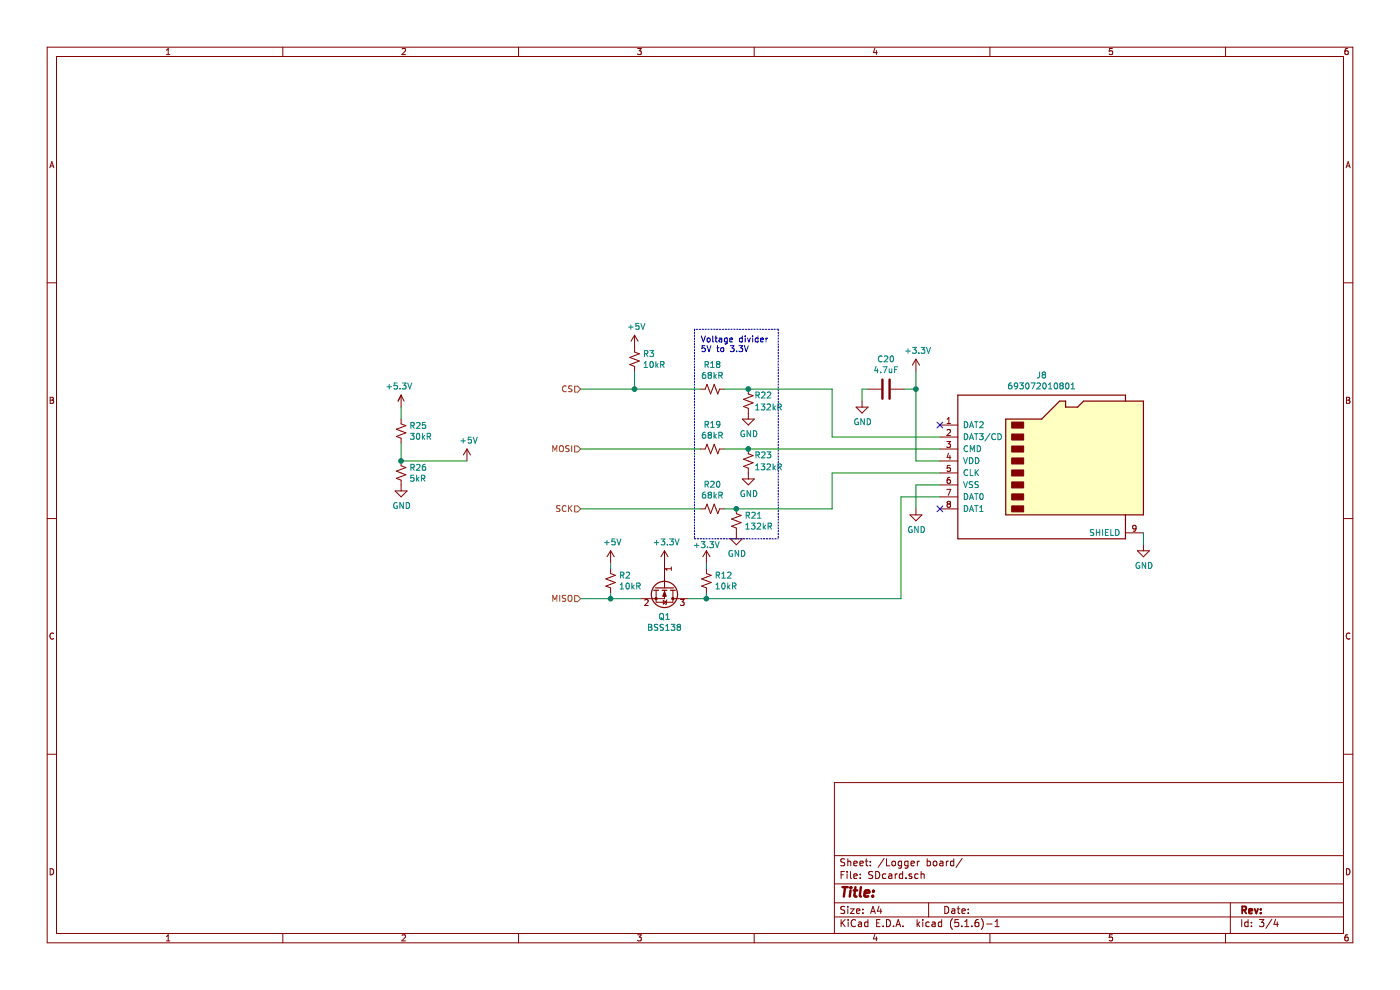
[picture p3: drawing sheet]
EESchema Schematic File Version 4
EELAYER 30 0
EELAYER END
$Descr A4 11693 8268
encoding utf-8
Sheet 3 4
Title ""
Date ""
Rev ""
Comp ""
Comment1 ""
Comment2 ""
Comment3 ""
Comment4 ""
$EndDescr
$Comp
L Connector:Micro_SD_Card J3
U 1 1
P 8750 3850
AR Path="/5B9D8C66/5B9D7E5B" Ref="J3"  Part="1" 
AR Path="/5B9D7D87/5B9D7E5B" Ref="J2"  Part="1" 
AR Path="/60A2C79F/5B9D7D87/5B9D7E5B" Ref="J9"  Part="1" 
AR Path="/60A2C79F/5B9D7E5B" Ref="J8"  Part="1" 
F 0 "J8" H 8700 4567 50  0000 C CNN
F 1 "693072010801" H 8700 4476 50  0000 C CNN
F 2 "Payload2020_custom:microSD_Molex_WM6698CT-ND" H 9900 4150 50  0001 C CNN
F 3 "http://katalog.we-online.de/em/datasheet/693072010801.pdf" H 8750 3850 50  0001 C CNN
	1    8750 3850
	1    0    0    -1  
$EndComp
NoConn ~ 7850 3550
NoConn ~ 7850 4250
$Comp
L power:+3.3V #PWR020
U 1 1
P 7650 3100
AR Path="/5B9D8C66/5B9D7FBA" Ref="#PWR020"  Part="1" 
AR Path="/5B9D7D87/5B9D7FBA" Ref="#PWR017"  Part="1" 
AR Path="/60A2C79F/5B9D7D87/5B9D7FBA" Ref="#PWR074"  Part="1" 
AR Path="/60A2C79F/5B9D7FBA" Ref="#PWR057"  Part="1" 
F 0 "#PWR057" H 7650 2950 50  0001 C CNN
F 1 "+3.3V" H 7665 3273 50  0000 C CNN
F 2 "" H 7650 3100 50  0001 C CNN
F 3 "" H 7650 3100 50  0001 C CNN
	1    7650 3100
	1    0    0    -1  
$EndComp
Wire Wire Line
	7850 3850 7650 3850
Wire Wire Line
	7650 3850 7650 3250
$Comp
L Device:C C7
U 1 1
P 7400 3250
AR Path="/5B9D8C66/5B9D8023" Ref="C7"  Part="1" 
AR Path="/5B9D7D87/5B9D8023" Ref="C6"  Part="1" 
AR Path="/60A2C79F/5B9D7D87/5B9D8023" Ref="C26"  Part="1" 
AR Path="/60A2C79F/5B9D8023" Ref="C20"  Part="1" 
F 0 "C20" V 7148 3250 50  0000 C CNN
F 1 "4.7uF" V 7239 3250 50  0000 C CNN
F 2 "Capacitor_SMD:C_0805_2012Metric_Pad1.18x1.45mm_HandSolder" H 7438 3100 50  0001 C CNN
F 3 "~" H 7400 3250 50  0001 C CNN
	1    7400 3250
	0    1    1    0   
$EndComp
$Comp
L power:GND #PWR021
U 1 1
P 7200 3350
AR Path="/5B9D8C66/5B9D80DC" Ref="#PWR021"  Part="1" 
AR Path="/5B9D7D87/5B9D80DC" Ref="#PWR018"  Part="1" 
AR Path="/60A2C79F/5B9D7D87/5B9D80DC" Ref="#PWR073"  Part="1" 
AR Path="/60A2C79F/5B9D80DC" Ref="#PWR056"  Part="1" 
F 0 "#PWR056" H 7200 3100 50  0001 C CNN
F 1 "GND" H 7205 3177 50  0000 C CNN
F 2 "" H 7200 3350 50  0001 C CNN
F 3 "" H 7200 3350 50  0001 C CNN
	1    7200 3350
	1    0    0    -1  
$EndComp
Wire Wire Line
	7200 3350 7200 3250
Wire Wire Line
	7200 3250 7250 3250
Wire Wire Line
	7550 3250 7650 3250
Connection ~ 7650 3250
Wire Wire Line
	7650 3250 7650 3100
$Comp
L power:GND #PWR022
U 1 1
P 7650 4250
AR Path="/5B9D8C66/5B9D81F6" Ref="#PWR022"  Part="1" 
AR Path="/5B9D7D87/5B9D81F6" Ref="#PWR019"  Part="1" 
AR Path="/60A2C79F/5B9D7D87/5B9D81F6" Ref="#PWR075"  Part="1" 
AR Path="/60A2C79F/5B9D81F6" Ref="#PWR058"  Part="1" 
F 0 "#PWR058" H 7650 4000 50  0001 C CNN
F 1 "GND" H 7655 4077 50  0000 C CNN
F 2 "" H 7650 4250 50  0001 C CNN
F 3 "" H 7650 4250 50  0001 C CNN
	1    7650 4250
	1    0    0    -1  
$EndComp
Wire Wire Line
	7650 4250 7650 4050
Wire Wire Line
	7650 4050 7850 4050
$Comp
L power:+3.3V #PWR034
U 1 1
P 5900 4700
AR Path="/5B9D8C66/5BD90633" Ref="#PWR034"  Part="1" 
AR Path="/5B9D7D87/5BD90633" Ref="#PWR033"  Part="1" 
AR Path="/60A2C79F/5B9D7D87/5BD90633" Ref="#PWR072"  Part="1" 
AR Path="/60A2C79F/5BD90633" Ref="#PWR055"  Part="1" 
F 0 "#PWR055" H 5900 4550 50  0001 C CNN
F 1 "+3.3V" H 5900 4850 50  0000 C CNN
F 2 "" H 5900 4700 50  0001 C CNN
F 3 "" H 5900 4700 50  0001 C CNN
	1    5900 4700
	1    0    0    -1  
$EndComp
$Comp
L Device:R_Small_US R12
U 1 1
P 5900 4850
F 0 "R12" H 5968 4896 50  0000 L CNN
F 1 "10kR" H 5968 4805 50  0000 L CNN
F 2 "Resistor_SMD:R_0805_2012Metric_Pad1.20x1.40mm_HandSolder" H 5900 4850 50  0001 C CNN
F 3 "~" H 5900 4850 50  0001 C CNN
	1    5900 4850
	1    0    0    -1  
$EndComp
Wire Wire Line
	5900 4700 5900 4750
Wire Wire Line
	7850 4150 7525 4150
Wire Wire Line
	7525 4150 7525 5000
$Comp
L Device:R_Small_US R21
U 1 1
P 6150 4350
F 0 "R21" H 6218 4396 50  0000 L CNN
F 1 "132kR" H 6218 4305 50  0000 L CNN
F 2 "Resistor_SMD:R_0805_2012Metric_Pad1.20x1.40mm_HandSolder" H 6150 4350 50  0001 C CNN
F 3 "~" H 6150 4350 50  0001 C CNN
	1    6150 4350
	1    0    0    -1  
$EndComp
$Comp
L power:GND #PWR060
U 1 1
P 6150 4450
F 0 "#PWR060" H 6150 4200 50  0001 C CNN
F 1 "GND" H 6155 4277 50  0000 C CNN
F 2 "" H 6150 4450 50  0001 C CNN
F 3 "" H 6150 4450 50  0001 C CNN
	1    6150 4450
	1    0    0    -1  
$EndComp
$Comp
L Device:R_Small_US R20
U 1 1
P 5950 4250
F 0 "R20" V 5745 4250 50  0000 C CNN
F 1 "68kR" V 5836 4250 50  0000 C CNN
F 2 "Resistor_SMD:R_0805_2012Metric_Pad1.20x1.40mm_HandSolder" H 5950 4250 50  0001 C CNN
F 3 "~" H 5950 4250 50  0001 C CNN
	1    5950 4250
	0    1    1    0   
$EndComp
$Comp
L Device:R_Small_US R19
U 1 1
P 5950 3750
F 0 "R19" V 5745 3750 50  0000 C CNN
F 1 "68kR" V 5836 3750 50  0000 C CNN
F 2 "Resistor_SMD:R_0805_2012Metric_Pad1.20x1.40mm_HandSolder" H 5950 3750 50  0001 C CNN
F 3 "~" H 5950 3750 50  0001 C CNN
	1    5950 3750
	0    1    1    0   
$EndComp
$Comp
L Device:R_Small_US R23
U 1 1
P 6250 3850
F 0 "R23" H 6300 3900 50  0000 L CNN
F 1 "132kR" H 6300 3800 50  0000 L CNN
F 2 "Resistor_SMD:R_0805_2012Metric_Pad1.20x1.40mm_HandSolder" H 6250 3850 50  0001 C CNN
F 3 "~" H 6250 3850 50  0001 C CNN
	1    6250 3850
	1    0    0    -1  
$EndComp
$Comp
L power:GND #PWR062
U 1 1
P 6250 3950
F 0 "#PWR062" H 6250 3700 50  0001 C CNN
F 1 "GND" H 6255 3777 50  0000 C CNN
F 2 "" H 6250 3950 50  0001 C CNN
F 3 "" H 6250 3950 50  0001 C CNN
	1    6250 3950
	1    0    0    -1  
$EndComp
$Comp
L Device:R_Small_US R18
U 1 1
P 5950 3250
F 0 "R18" V 5745 3250 50  0000 C CNN
F 1 "68kR" V 5836 3250 50  0000 C CNN
F 2 "Resistor_SMD:R_0805_2012Metric_Pad1.15x1.40mm_HandSolder" H 5950 3250 50  0001 C CNN
F 3 "~" H 5950 3250 50  0001 C CNN
	1    5950 3250
	0    1    1    0   
$EndComp
$Comp
L Device:R_Small_US R22
U 1 1
P 6250 3350
F 0 "R22" H 6300 3400 50  0000 L CNN
F 1 "132kR" H 6300 3300 50  0000 L CNN
F 2 "Resistor_SMD:R_0805_2012Metric_Pad1.15x1.40mm_HandSolder" H 6250 3350 50  0001 C CNN
F 3 "~" H 6250 3350 50  0001 C CNN
	1    6250 3350
	1    0    0    -1  
$EndComp
$Comp
L power:GND #PWR061
U 1 1
P 6250 3450
F 0 "#PWR061" H 6250 3200 50  0001 C CNN
F 1 "GND" H 6255 3277 50  0000 C CNN
F 2 "" H 6250 3450 50  0001 C CNN
F 3 "" H 6250 3450 50  0001 C CNN
	1    6250 3450
	1    0    0    -1  
$EndComp
$Comp
L Device:R_Small_US R3
U 1 1
P 5300 3000
F 0 "R3" H 5368 3046 50  0000 L CNN
F 1 "10kR" H 5368 2955 50  0000 L CNN
F 2 "Resistor_SMD:R_0805_2012Metric_Pad1.15x1.40mm_HandSolder" H 5300 3000 50  0001 C CNN
F 3 "~" H 5300 3000 50  0001 C CNN
	1    5300 3000
	1    0    0    -1  
$EndComp
Wire Wire Line
	6950 3950 7850 3950
Wire Wire Line
	6950 3950 6950 4250
Wire Wire Line
	6050 4250 6150 4250
Connection ~ 6150 4250
Wire Wire Line
	6150 4250 6950 4250
Wire Wire Line
	5850 4250 4850 4250
Wire Wire Line
	4850 3750 5850 3750
Wire Wire Line
	6050 3750 6250 3750
Connection ~ 6250 3750
Wire Wire Line
	6250 3750 7850 3750
Wire Wire Line
	7850 3650 6950 3650
Wire Wire Line
	6950 3650 6950 3250
Wire Wire Line
	6050 3250 6250 3250
Connection ~ 6250 3250
Wire Wire Line
	5850 3250 5300 3250
Text HLabel 4850 3250 0    50   Input ~ 0
CS
Text HLabel 4850 4250 0    50   Input ~ 0
SCK
Text HLabel 4850 3750 0    50   Input ~ 0
MOSI
Text HLabel 4850 5000 0    50   Input ~ 0
MISO
Wire Wire Line
	4850 5000 5100 5000
Wire Wire Line
	5300 3100 5300 3250
$Comp
L Device:Q_NMOS_GSD Q1
U 1 1
P 5550 4900
F 0 "Q1" V 5799 4900 50  0000 C CNN
F 1 "BSS138" V 5890 4900 50  0000 C CNN
F 2 "Package_TO_SOT_SMD:SOT-23" H 5750 5000 50  0001 C CNN
F 3 "~" H 5550 4900 50  0001 C CNN
	1    5550 4900
	0    1    1    0   
$EndComp
$Comp
L power:+3.3V #PWR016
U 1 1
P 5550 4700
F 0 "#PWR016" H 5550 4550 50  0001 C CNN
F 1 "+3.3V" H 5565 4873 50  0000 C CNN
F 2 "" H 5550 4700 50  0001 C CNN
F 3 "" H 5550 4700 50  0001 C CNN
	1    5550 4700
	1    0    0    -1  
$EndComp
$Comp
L Device:R_Small_US R2
U 1 1
P 5100 4850
F 0 "R2" H 5168 4896 50  0000 L CNN
F 1 "10kR" H 5168 4805 50  0000 L CNN
F 2 "Resistor_SMD:R_0805_2012Metric_Pad1.20x1.40mm_HandSolder" H 5100 4850 50  0001 C CNN
F 3 "~" H 5100 4850 50  0001 C CNN
	1    5100 4850
	1    0    0    -1  
$EndComp
Wire Wire Line
	5100 4950 5100 5000
Connection ~ 5100 5000
Wire Wire Line
	5100 5000 5350 5000
$Comp
L power:GND #PWR023
U 1 1
P 9550 4550
F 0 "#PWR023" H 9550 4300 50  0001 C CNN
F 1 "GND" H 9555 4377 50  0000 C CNN
F 2 "" H 9550 4550 50  0001 C CNN
F 3 "" H 9550 4550 50  0001 C CNN
	1    9550 4550
	1    0    0    -1  
$EndComp
Wire Wire Line
	9550 4450 9550 4550
Wire Wire Line
	3350 3400 3350 3500
Wire Wire Line
	3350 3700 3350 3850
Wire Wire Line
	3350 3850 3900 3850
$Comp
L power:GND #PWR015
U 1 1
P 3350 4050
F 0 "#PWR015" H 3350 3800 50  0001 C CNN
F 1 "GND" H 3355 3877 50  0000 C CNN
F 2 "" H 3350 4050 50  0001 C CNN
F 3 "" H 3350 4050 50  0001 C CNN
	1    3350 4050
	1    0    0    -1  
$EndComp
Wire Wire Line
	5750 5000 5900 5000
Wire Wire Line
	5900 4950 5900 5000
Connection ~ 5900 5000
Wire Wire Line
	5900 5000 7525 5000
$Comp
L power:+5V #PWR0101
U 1 1
P 5100 4700
F 0 "#PWR0101" H 5100 4550 50  0001 C CNN
F 1 "+5V" H 5115 4873 50  0000 C CNN
F 2 "" H 5100 4700 50  0001 C CNN
F 3 "" H 5100 4700 50  0001 C CNN
	1    5100 4700
	1    0    0    -1  
$EndComp
Wire Wire Line
	5100 4700 5100 4750
$Comp
L power:+5V #PWR0102
U 1 1
P 3900 3850
F 0 "#PWR0102" H 3900 3700 50  0001 C CNN
F 1 "+5V" H 3915 4023 50  0000 C CNN
F 2 "" H 3900 3850 50  0001 C CNN
F 3 "" H 3900 3850 50  0001 C CNN
	1    3900 3850
	1    0    0    -1  
$EndComp
Wire Notes Line
	5800 4500 6500 4500
Wire Notes Line
	6500 2750 5800 2750
Wire Notes Line
	6500 2750 6500 4500
Wire Notes Line
	5800 2750 5800 4500
Text Notes 5850 2950 0    50   ~ 0
Voltage divider\n5V to 3.3V
Connection ~ 5300 3250
Wire Wire Line
	5300 3250 4850 3250
Wire Wire Line
	6250 3250 6950 3250
$Comp
L power:+5V #PWR0103
U 1 1
P 5300 2900
F 0 "#PWR0103" H 5300 2750 50  0001 C CNN
F 1 "+5V" H 5315 3073 50  0000 C CNN
F 2 "" H 5300 2900 50  0001 C CNN
F 3 "" H 5300 2900 50  0001 C CNN
	1    5300 2900
	1    0    0    -1  
$EndComp
$Comp
L payload2020_custom:+5.3V #PWR?0108
U 1 1
P 3350 3300
F 0 "#PWR?0108" H 3350 3475 50  0001 C CNN
F 1 "+5.3V" H 3332 3375 50  0000 C CNN
F 2 "" H 3350 3350 50  0001 C CNN
F 3 "" H 3350 3350 50  0001 C CNN
	1    3350 3300
	1    0    0    -1  
$EndComp
Connection ~ 3350 3850
$Comp
L Device:R_Small_US R26
U 1 1
P 3350 3950
F 0 "R26" H 3418 3996 50  0000 L CNN
F 1 "5kR" H 3418 3905 50  0000 L CNN
F 2 "Resistor_SMD:R_0805_2012Metric_Pad1.20x1.40mm_HandSolder" H 3350 3950 50  0001 C CNN
F 3 "~" H 3350 3950 50  0001 C CNN
	1    3350 3950
	1    0    0    -1  
$EndComp
$Comp
L Device:R_Small_US R25
U 1 1
P 3350 3600
F 0 "R25" H 3418 3646 50  0000 L CNN
F 1 "30kR" H 3418 3555 50  0000 L CNN
F 2 "Resistor_SMD:R_0805_2012Metric_Pad1.15x1.40mm_HandSolder" H 3350 3600 50  0001 C CNN
F 3 "~" H 3350 3600 50  0001 C CNN
	1    3350 3600
	1    0    0    -1  
$EndComp
$EndSCHEMATC
